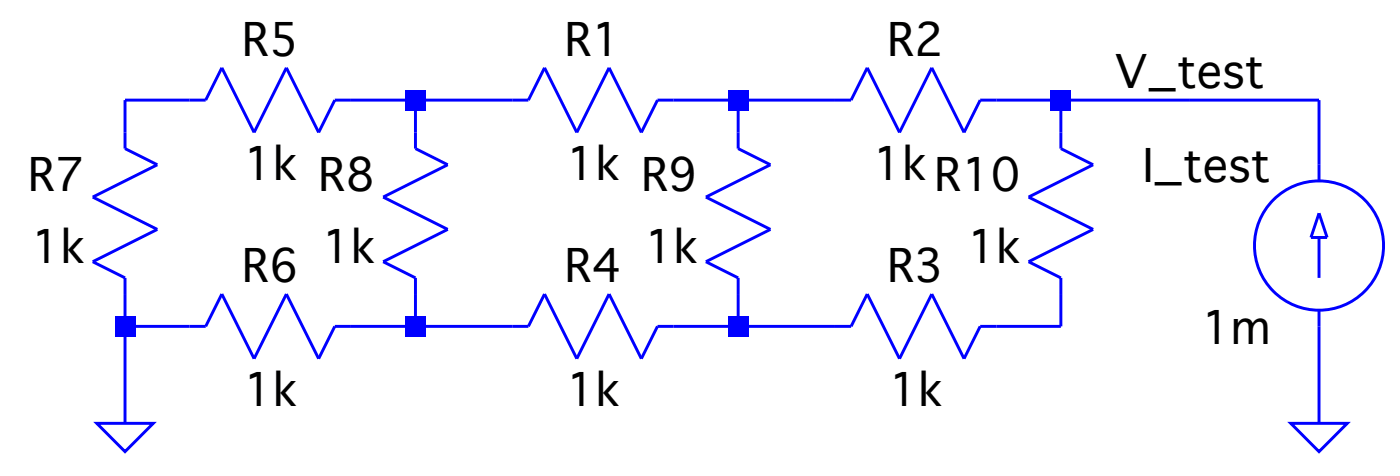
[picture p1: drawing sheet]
Version 4
SHEET 1 880 680
WIRE 16 128 -16 128
WIRE 128 128 96 128
WIRE 176 128 128 128
WIRE 288 128 256 128
WIRE 336 128 288 128
WIRE 448 128 416 128
WIRE 512 128 448 128
WIRE 576 128 512 128
WIRE -16 144 -16 128
WIRE 128 144 128 128
WIRE 288 144 288 128
WIRE 448 144 448 128
WIRE 576 160 576 128
WIRE -16 240 -16 224
WIRE 16 240 -16 240
WIRE 128 240 128 224
WIRE 128 240 96 240
WIRE 176 240 128 240
WIRE 288 240 288 224
WIRE 288 240 256 240
WIRE 336 240 288 240
WIRE 448 240 448 224
WIRE 448 240 416 240
WIRE -16 288 -16 240
WIRE 576 288 576 240
FLAG -16 288 0
FLAG 576 288 0
FLAG 512 128 V_test
SYMBOL res 112 112 R90
WINDOW 0 0 56 VBottom 2
WINDOW 3 32 56 VTop 2
SYMATTR InstName R5
SYMATTR Value 1k
SYMBOL current 576 240 R180
WINDOW 0 24 80 Left 2
WINDOW 3 24 0 Left 2
SYMATTR InstName I_test
SYMATTR Value 1m
SYMBOL res 272 112 R90
WINDOW 0 0 56 VBottom 2
WINDOW 3 32 56 VTop 2
SYMATTR InstName R1
SYMATTR Value 1k
SYMBOL res 432 112 R90
WINDOW 0 0 56 VBottom 2
WINDOW 3 32 64 VTop 2
SYMATTR InstName R2
SYMATTR Value 1k
SYMBOL res 432 224 R90
WINDOW 0 0 56 VBottom 2
WINDOW 3 32 56 VTop 2
SYMATTR InstName R3
SYMATTR Value 1k
SYMBOL res 272 224 R90
WINDOW 0 0 56 VBottom 2
WINDOW 3 32 56 VTop 2
SYMATTR InstName R4
SYMATTR Value 1k
SYMBOL res 112 224 R90
WINDOW 0 0 56 VBottom 2
WINDOW 3 32 56 VTop 2
SYMATTR InstName R6
SYMATTR Value 1k
SYMBOL res 0 240 R180
WINDOW 0 36 76 Left 2
WINDOW 3 36 40 Left 2
SYMATTR InstName R7
SYMATTR Value 1k
SYMBOL res 144 240 R180
WINDOW 0 36 76 Left 2
WINDOW 3 36 40 Left 2
SYMATTR InstName R8
SYMATTR Value 1k
SYMBOL res 304 240 R180
WINDOW 0 36 76 Left 2
WINDOW 3 36 40 Left 2
SYMATTR InstName R9
SYMATTR Value 1k
SYMBOL res 464 240 R180
WINDOW 0 36 76 Left 2
WINDOW 3 36 40 Left 2
SYMATTR InstName R10
SYMATTR Value 1k
TEXT -24 392 Left 2 !.op
